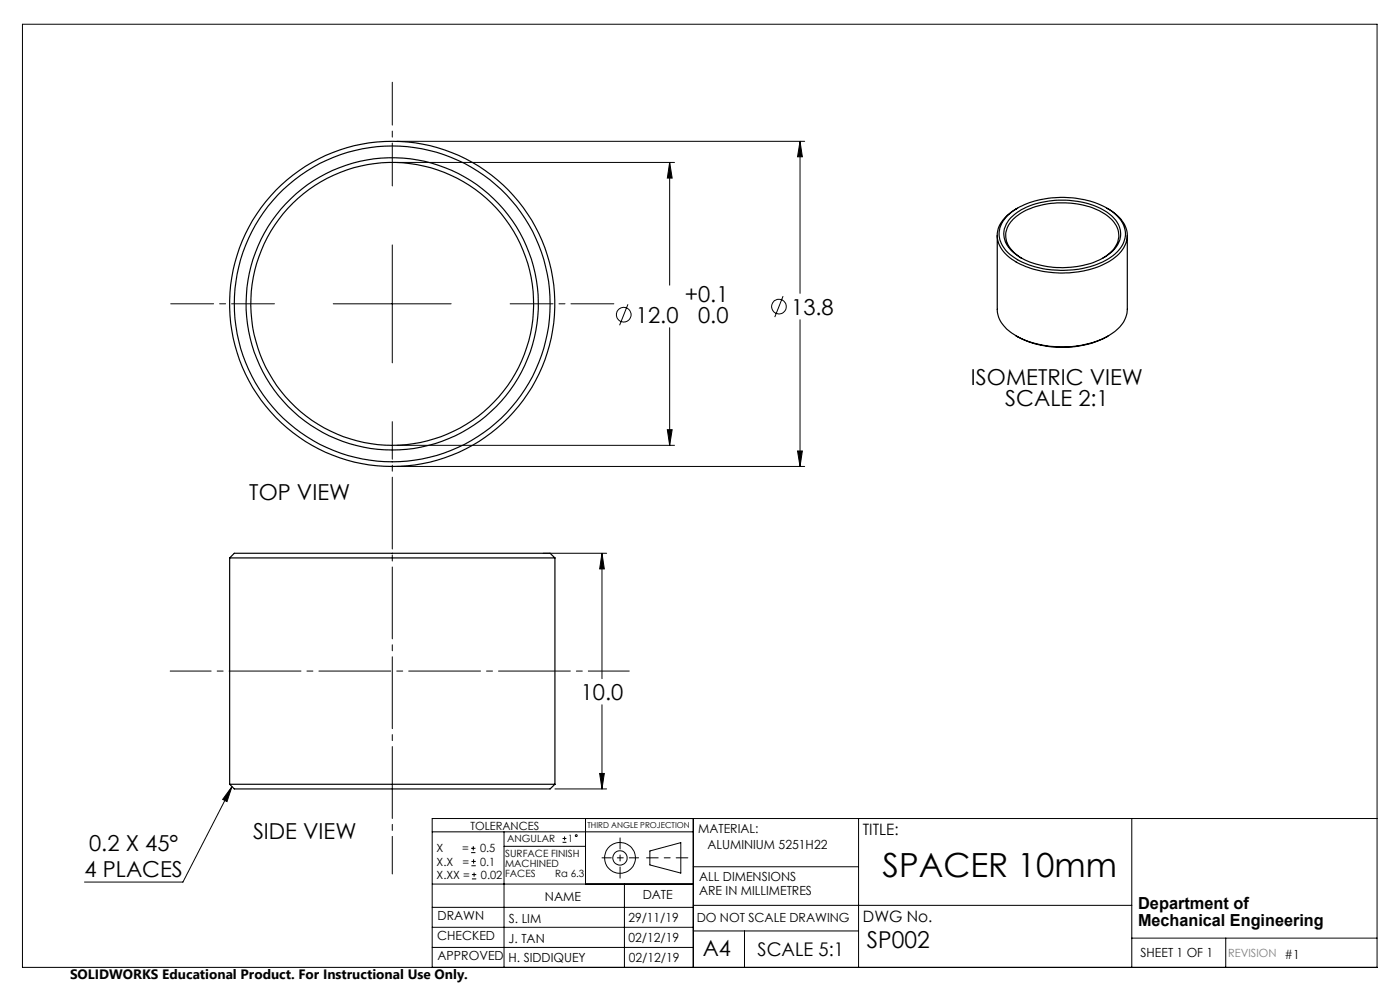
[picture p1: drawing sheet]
<svg xmlns="http://www.w3.org/2000/svg" width="297mm" height="210mm" viewBox="0 0 297 210" stroke-linecap="round" stroke-linejoin="round" font-family="sans-serif">
<g fill="none" stroke="#000" stroke-width=".21">
<path d="M4.8 5.1h287.3v200.1h-287.3zM84.2 30h86.5M84.2 34.5h58.9M142.1 34.5l.5 3.3h-1zM142.1 34.5v26M169.7 30l.5 3.3h-1zM169.7 30v32.2M83.2 52v25M70.7 64.4h25M133.2 64.5l-1.8 4.5M142.1 69.5v25M166.1 62.8l-1.7 4.5"/>
<path d="M169.7 67.8v31.1M84.2 98.9h86.5M84.2 94.5h58.9M141.6 91.1h1l-.5 3.4zM169.2 95.7h1l-.5 3.2zM115.2 117.4h13.5M127.7 117.4l.5 3.3h-1zM127.7 117.4v26.6M127.7 149.5v17.8M49.2 166.9l-10.4 20.2h-20.9M49.2 166.9l-1 3.1-1-.4zM91.7 176.5h55.4"/>
<path d="M99.9 179.9h1M100.4 179.5v.9M106.9 176.5v28.7M106.9 179.5h17.3M117.7 167.3h11M119.3 178.7h.9M119.3 177.9h.9M119.8 177.4v.9M124.2 173.6v13.9M127.2 164.1h1l-.5 3.2zM147.1 173.6v31.6M182.1 173.6v31.6"/>
<path d="M240.1 173.6v31.6M292.1 173.6h-200.4v31.6M91.7 196.7h55.4M91.7 192.5h55.4M91.7 187.5h55.4M99.9 180.9h1M100 183.6h.9M100 182.7h.9M100.1 186.4h.9M100.1 185.5h.9M100.5 182.3v.9M100.6 185.1v.9"/>
<path d="M132.5 187.5v17.7M137.9 180.5l6.5-1.8v6.5l-6.5-1.7zM147.1 183.9h35M147.1 197.5h35M147.1 192h93M157.9 197.5v7.7M240.1 199h52M260 199v6.2M91.7 201h55.4"/>
<circle cx="132.3" cy="66.8" r="1.55"/>
<circle cx="165.2" cy="65" r="1.55"/>
<circle cx="122.2" cy="177.3" r=".2"/>
<circle cx="131.5" cy="182" r="1.52"/>
<circle cx="131.5" cy="182" r="3.3"/>
</g>
<path d="M145.9 182h-8.7" fill="none" stroke="#000" stroke-width=".21" stroke-dasharray="15.2 1.3 1.3 1.3" stroke-dashoffset="12.8"/>
<path d="M131.5 177.7v8.6" fill="none" stroke="#000" stroke-width=".21" stroke-dasharray="15.2 1.3 1.3 1.3" stroke-dashoffset="12.9"/>
<path d="M127.7 182h7.8" fill="none" stroke="#000" stroke-width=".21" stroke-dasharray="15.2 1.3 1.3 1.3" stroke-dashoffset="13.3"/>
<path d="M36.1 142.3h97.4" fill="none" stroke="#000" stroke-width=".21" stroke-dasharray="15.2 1.3 1.3 1.3" stroke-dashoffset="6.6"/>
<path d="M83.2 39.4v-22M58.2 64.4h-22M108.2 64.4h22" fill="none" stroke="#000" stroke-width=".21" stroke-dasharray="15.2 1.3 1.3 1.3" stroke-dashoffset="6.1"/>
<path d="M83.2 89.4v96" fill="none" stroke="#000" stroke-width=".21" stroke-dasharray="15.2 1.3 1.3 1.3" stroke-dashoffset="7.3"/>
<path d="M127.7 117.4l.5 3.3h-1zM127.2 164.1h1l-.5 3.2zM49.2 166.9l-1 3.1-1-.4zM169.7 30l.5 3.3h-1zM169.2 95.7h1l-.5 3.2zM142.1 34.5l.5 3.3h-1zM141.6 91.1h1l-.5 3.4z" fill="#000"/>
<g fill="none" stroke="#000" stroke-width=".25">
<path d="M211.6 49.9v15.7a6.4 6.4 0 0 0 3.6 5.4l.4 .3M213.6 45.9a16.4 16.4 0 0 1 11.4-4 17.2 17.2 0 0 1 11.8 3.7 5.1 5.1 0 0 1-.4 8.4 18.1 18.1 0 0 1-12.6 3.3 15.6 15.6 0 0 1-10.5-4.3 5 5 0 0 1 .3-7.1zM214.5 46.2a15.5 15.5 0 0 1 11.1-3.7 15.6 15.6 0 0 1 10.5 3.6 4.8 4.8 0 0 1-.7 7.7 18 18 0 0 1-13.6 2.7 12 12 0 0 1-8.2-4.5 4.6 4.6 0 0 1 .9-5.8zM215.9 44.2a7.2 7.2 0 0 0-4.3 5.6 7.1 7.1 0 0 0 4.4 6 21.6 21.6 0 0 0 19.3-.4 6.8 6.8 0 0 0 3.8-5.7 7.3 7.3 0 0 0-4.3-5.5M216.7 54.7a5.5 5.5 0 0 1-3.3-5.6 8.1 8.1 0 0 1 5.7-5.1 18.7 18.7 0 0 1 15.4 1.4 5.2 5.2 0 0 1 2.7 5.5 6.1 6.1 0 0 1-3.2 3.8M239.1 49.9v15.7a6.3 6.3 0 0 1-3.3 5.2 21.2 21.2 0 0 1-18.2 1.4l-2-.9M215.6 71.3a20.7 20.7 0 0 0 19.5 0M48.7 118.3h69M48.7 118.3l1-.9h67l1 .9M48.7 118.3v48.1M117.7 118.3v48.1M48.7 166.4h69"/>
<path d="M48.7 166.4l1 .9h67l1-.9"/>
<circle cx="83.2" cy="64.5" r="33.5"/>
<circle cx="83.2" cy="64.5" r="30"/>
<circle cx="83.2" cy="64.4" r="31"/>
<circle cx="83.2" cy="64.4" r="34.5"/>
</g>
<text font-size="7.1" x="187.2" y="186.1">SPACER 10mm</text>
<text font-size="4.9" x="183.9" y="201">SP002</text>
<g font-size="4.7">
<text x="145.3" y="64">+0.1</text>
<text x="134.9" y="68.5">12.0</text>
<text x="148.1" y="68.5">0.0</text>
<text x="167.8" y="66.7">13.8</text>
<text x="206" y="81.7">ISOMETRIC VIEW</text>
<text x="213.3" y="86.2">SCALE 2:1</text>
<text x="52.9" y="106.1">TOP VIEW</text>
<text x="123.2" y="148.5">10.0</text>
<text x="53.7" y="177.9">SIDE VIEW</text>
<text x="18.9" y="180.5">0.2 X 45°</text>
<text x="17.9" y="186.1">4 PLACES</text>
<text x="149.1" y="202.9">A4</text>
</g>
<text font-size="4" x="160.7" y="202.8">SCALE 5:1</text>
<g font-size="3.5">
<text x="241.4" y="192.8">Department of</text>
<text x="241.4" y="196.3">Mechanical Engineering</text>
</g>
<g font-size="3.3">
<text x="183" y="177.2">TITLE:</text>
<text x="183.1" y="195.7">DWG No.</text>
</g>
<text font-size="2.9" x="14.9" y="207.6">SOLIDWORKS Educational Product. For Instructional Use Only.</text>
<g font-size="2.7">
<text x="148.1" y="176.7">MATERIAL:</text>
<text x="150.1" y="180.1">ALUMINIUM 5251H22</text>
<text x="115.6" y="191">NAME</text>
<text x="136.3" y="190.8">DATE</text>
<text x="148.3" y="186.8">ALL DIMENSIONS</text>
<text x="148.3" y="189.8">ARE IN MILLIMETRES</text>
<text x="92.8" y="195.2">DRAWN</text>
<text x="107.9" y="195.7">S. LIM</text>
<text x="133.3" y="195.6">29/11/19</text>
<text x="147.8" y="195.7">DO NOT SCALE DRAWING</text>
<text x="92.8" y="199.3">CHECKED</text>
<text x="92.8" y="203.6">APPROVED</text>
<text x="107.9" y="199.9">J. TAN</text>
<text x="133.3" y="199.8">02/12/19</text>
<text x="242" y="203">SHEET 1 OF 1</text>
<text x="107.9" y="204.1">H. SIDDIQUEY</text>
<text x="133.4" y="204">02/12/19</text>
</g>
<g font-size="2.4">
<text x="99.8" y="176">TOLERANCES</text>
<text x="92.6" y="180.8">X</text>
<text x="92.6" y="183.6">X.X</text>
<text x="98" y="180.8">=</text>
<text x="98.1" y="183.6">=</text>
<text x="101.8" y="180.8">0.5</text>
<text x="101.9" y="183.6">0.1</text>
<text x="92.6" y="186.4">X.XX =</text>
<text x="102" y="186.4">0.02</text>
</g>
<text font-size="2.4" fill="#808080" x="260.6" y="203">REVISION #1</text>
<g font-size="2.1">
<text x="107.6" y="178.6">ANGULAR</text>
<text x="120.5" y="178.6">1</text>
<text x="107.2" y="181.8">SURFACE FINISH</text>
<text x="107.2" y="183.9">MACHINED</text>
<text x="107.2" y="186">FACES</text>
<text x="117.8" y="186">Ra 6.3</text>
</g>
<text font-size="1.7" x="124.6" y="175.7">THIRD ANGLE PROJECTION</text>
</svg>
